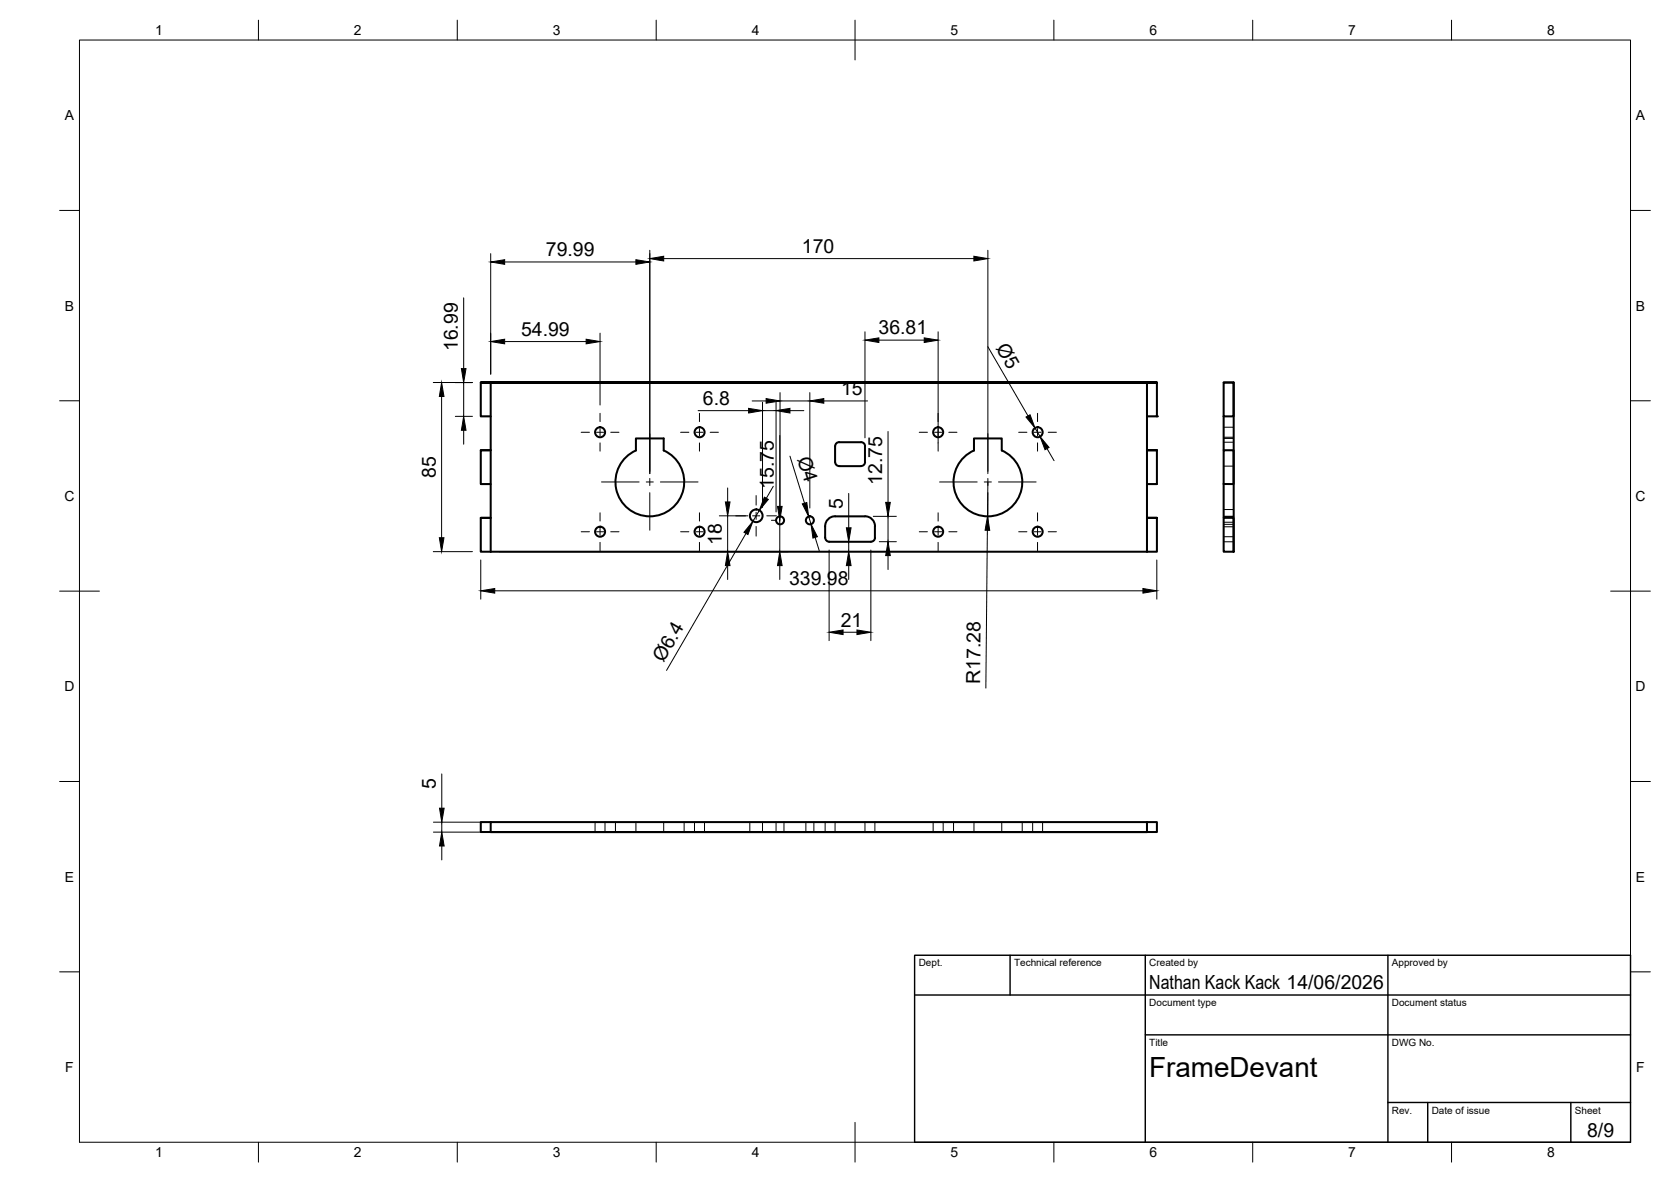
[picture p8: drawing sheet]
<svg xmlns="http://www.w3.org/2000/svg" width="420mm" height="297mm" viewBox="0 0 420 297" stroke-linecap="round" stroke-linejoin="round" font-family="sans-serif">
<!-- layer: Visible -->
<g fill="none" stroke="#000" stroke-width=".51">
<path d="M120.9 96.1h2.5h-2.5v8.5h2.5M123.4 96.1h165zM123.4 96.1v42.5M288.4 96.1v42.5M290.9 96.1h-2.5h2.5v8.5h-2.5M307.7 96.1h2.5v8.5h-2.5zM307.7 96.1h2.5v42.5M120.9 113.1h2.5h-2.5v8.6h2.5M159.9 110.2h7v3a8.6 8.6 0 0 1 3.3 13.2 8.6 8.6 0 0 1-13.6 0 8.6 8.6 0 0 1 3.3-13.2zM210 112.1v4M210 116.1a1.01 1.01 0 0 0 1 1M211 111.1h5.5a1.01 1.01 0 0 1 1 1v4a.97 .97 0 0 1-1 1"/>
<path d="M211 117.1h5.5M211 111.1a1.01 1.01 0 0 0-1 1M244.9 110.2h7v3a8.6 8.6 0 0 1 3.3 13.2 8.6 8.6 0 0 1-13.6 0 8.6 8.6 0 0 1 3.3-13.2zM290.9 113.1h-2.5h2.5v8.6h-2.5M307.7 113.1h2.5v8.6l-2.5-.1zM307.7 104.6v8.5M120.9 130.1h2.5h-2.5v8.5h2.5M123.4 138.6h165M208.4 130.3l1-.5h.6l7.5-.1a2.48 2.48 0 0 1 2.5 2.6v2.8a1.01 1.01 0 0 1-1 1h-10.5a1.04 1.04 0 0 1-1-1v-2.9a2.5 2.5 0 0 1 .9-1.9zM288.4 130.1h2.5zM290.9 130.1v8.5h-2.5M307.7 130.1h2.5v8.5h-2.5z"/>
<path d="M307.7 121.6v8.5M123.4 209.1h165v-2.5h2.5v2.5zM123.4 206.6h-2.5v2.5h2.5v-2.5h165"/>
<circle cx="150.9" cy="108.6" r="1.26"/>
<circle cx="175.9" cy="108.6" r="1.26"/>
<circle cx="235.9" cy="108.6" r="1.26"/>
<circle cx="260.9" cy="108.6" r="1.26"/>
<circle cx="150.9" cy="133.6" r="1.26"/>
<circle cx="175.9" cy="133.6" r="1.26"/>
<circle cx="190.2" cy="129.6" r="1.6"/>
<circle cx="196.1" cy="130.8" r="1.01"/>
<circle cx="203.6" cy="130.8" r="1.01"/>
<circle cx="235.9" cy="133.6" r="1.26"/>
<circle cx="260.9" cy="133.6" r="1.26"/>
</g>
<circle cx="290.9" cy="104.6" r=".25" fill="#000"/>
<!-- layer: Hidden -->
<g fill="none" stroke="#000" stroke-width=".25">
<path d="M120.9 104.6h2.5M120.9 113.1h2.5M288.4 104.6h2.5M288.4 113.1h2.5M307.7 117.1h2.5M307.7 111.1h2.5M307.7 110.2h2.5M307.7 113.2h2.5M307.7 107.4h2.5M307.7 109.9h2.5M120.9 130.1h2.5M120.9 121.6h2.5"/>
<path d="M288.4 130.1h2.5M288.4 121.6h2.5M307.7 136.2h2.5M307.7 129.8h2.5M307.7 131.8h2.5M307.7 128h2.5M307.7 131.2h2.5M307.7 132.4h2.5M307.7 134.9h2.5M120.9 209.1h2.5M149.6 206.6v2.5M152.1 206.6v2.5"/>
<path d="M154.7 206.6v2.5M159.9 206.6v2.5M166.9 206.6v2.5M172 206.6v2.5M174.6 206.6v2.5M177.1 206.6v2.5M188.5 206.6v2.5M191.7 206.6v2.5M195.1 206.6v2.5M197.1 206.6v2.5M202.6 206.6v2.5M204.6 206.6v2.5"/>
<path d="M207.5 206.6v2.5M210 206.6v2.5M217.5 206.6v2.5M220 206.6v2.5M234.6 206.6v2.5M237.2 206.6v2.5M239.8 206.6v2.5M244.9 206.6v2.5M251.9 206.6v2.5M257 206.6v2.5M259.7 206.6v2.5M262.1 206.6v2.5"/>
<path d="M288.4 209.1h2.5"/>
</g>
<!-- layer: BORDER -->
<g fill="none" stroke="#000" stroke-width=".25">
<path d="M20 10.1h390v276.9h-390zM65 5.1v5M115 5.1v5M165 5.1v5M215 5.1v10M265 5.1v5M315 5.1v5M365 5.1v5M15 52.9h5M410 52.9h5M15 100.7h5M410 100.7h5"/>
<path d="M15 148.6h10M405 148.6h10M15 196.4h5M410 196.4h5M15 244.2h5M410 244.2h5M65 287v5M115 287v5M165 287v5M215 282.1v9.9M265 287v5M315 287v5"/>
<path d="M365 287v5"/>
</g>
<!-- layer: TITLEBLOCK -->
<path d="M230 240.1h180v46.9h-180zM230 250h180M254 240.1v9.9M288 240.1v46.9M349 240.1v46.9M288 260.1h122M349 277.1h61M359 277.1v9.9M395 277.1v9.9" fill="none" stroke="#000" stroke-width=".36"/>
<!-- layer: Smart Centers -->
<g fill="none" stroke="#000" stroke-width=".25">
<path d="M146.1 108.6h2.1M150 108.6h1.8M150.9 103.9v2M150.9 107.7v1.8M150.9 111.3v2.1M153.6 108.6h2M163.4 109v9.5M171.1 108.6h2.1M175 108.6h1.8M175.9 103.9v2M175.9 107.7v1.8M175.9 111.3v2.1"/>
<path d="M178.6 108.6h2M231.1 108.6h2.1M235 108.6h1.8M235.9 103.9v2M235.9 107.7v1.8M235.9 111.3v2.1M238.6 108.6h2M248.4 109v9.5M256.1 108.6h2.1M260 108.6h1.8M260.9 103.9v2M260.9 107.7v1.8"/>
<path d="M260.9 111.3v2.1M263.6 108.6h2M146.1 133.6h2.1M150 133.6h1.8M150.9 128.9v2M150.9 132.7v1.8M150.9 136.3v2.1M151.2 121.1h9.5M153.6 133.6h2M162.5 121.1h1.8M163.4 120.2v1.8M163.4 123.8v9.5"/>
<path d="M166.1 121.1h9.4M171.1 133.6h2.1M175 133.6h1.8M175.9 128.9v2M175.9 132.7v1.8M175.9 136.3v2.1M178.6 133.6h2M185 129.6h2.5M189.2 129.6h1.8M190.1 124.5v2.4M190.1 128.7v1.8M190.1 132.3v2.4"/>
<path d="M192.8 129.6h2.4M231.1 133.6h2.1M235 133.6h1.8M235.9 128.9v2M235.9 132.7v1.8M235.9 136.3v2.1M236.2 121.1h9.5M238.6 133.6h2M247.5 121.1h1.8M248.4 120.2v1.8M248.4 123.8v9.5M251.1 121.1h9.4"/>
<path d="M256.1 133.6h2.1M260 133.6h1.8M260.9 128.9v2M260.9 132.7v1.8M260.9 136.3v2.1M263.6 133.6h2"/>
</g>
<!-- layer: FD_Dimensions -->
<g fill="none" stroke="#000" stroke-width=".25">
<path d="M116.6 74.9v17.7M123.4 63.7v30.3M126.9 65.8h33M163.4 62.9v56.1M166.9 65h78M248.4 62.9v56.1M108.9 96.1h9.9M111 99.6v35.5M114.5 96.1h4.3M116.6 96.1v8.5M126.9 85.8h20.5M150.9 83.7v18.1"/>
<path d="M196.1 98.7v30M203.6 98.7v29M217.5 83.4v26.6M221 85.5h11.4M235.9 83.4v27.9M248.4 87.1l10.1 17.4M114.5 104.6h4.3M116.6 108.1v3.5M175.5 103.2h12.7M189.1 100.8h3.5M191.7 101.1v26.4M191.7 103.2h3.4"/>
<path d="M195.1 101.1v27.6M196.1 109.4v17.9M196.1 100.8h7.5M198.6 114.6l3.7 11.9M198.6 103.2h3.5M207.1 100.8h11M223.3 108.4v17.8M260.2 107.6l1.3 2.1M263.3 112.7l1.7 3.1M108.9 138.6h9.9M125.5 138.6h72.7M180.9 129.6h7.1"/>
<path d="M183 122.6v3.5M183 129.6v9M187.6 134l-20 34.5M190.9 128.3l-1.6 2.7M194 130.8h1M194.4 122.2l-1.7 3M196.1 130.8v7.8M203.3 129.8l.6 1.9M205 135.1l1 3.3M208.5 138.2v22.8M213.4 124v8.6M213.4 136.1v2.5"/>
<path d="M219 138.2v22.8M219.6 129.8h5.8M221.1 136.1h4.3M223.3 129.8v6.3M223.3 139.6v3.5M248.3 133.3l-.4 39.6M248.4 121.1l-.1 8.7M120.9 140.7v9.9M124.4 148.5h163M183 142.1v3.5M196.1 142.1v3.5M212 158.9h3.5"/>
<path d="M213.4 142.1v3.5M290.9 140.7v9.9M111.1 194.5v8.6M109 209.1h12.3M109 206.6h12.3M111.1 206.6v2.5M111.1 212.6v3.5"/>
</g>
<g fill="#000" stroke="#000" stroke-width=".25">
<path d="M123.4 65.8l3.5-.5v1.1zM159.9 65.3l3.5 .5-3.5 .6zM163.4 65l3.5-.6v1.2zM244.9 64.4l3.5 .6-3.5 .6zM111 96.1l.6 3.5h-1.1zM116 92.6h1.2l-.6 3.5zM123.4 85.8l3.5-.6v1.2zM147.4 85.2l3.5 .6-3.5 .6zM217.5 85.5l3.5-.6v1.2zM232.4 84.9l3.5 .6-3.5 .6zM116.6 104.6l.6 3.5h-1.2zM188.2 102.6l3.5 .6-3.5 .6z"/>
<path d="M192.6 100.2l3.5 .6-3.5 .5zM195.1 103.2l3.5-.6v1.2zM203.6 100.8l3.5-.6v1.1zM258 104.8l1-.6 1.2 3.4zM261.5 109.7l2.3 2.7-1 .6zM110.5 135.1h1.1l-.6 3.5zM182.4 126.1h1.2l-.6 3.5zM189.3 131l-1.2 3.3-1-.5zM192.2 124.9l1 .6-2.3 2.8zM195.5 127.3h1.2l-.6 3.5zM201.7 126.6l1.2-.3 .4 3.5zM203.9 131.7l1.6 3.2-1.1 .3z"/>
<path d="M212.8 132.6h1.2l-.6 3.5zM223.3 136.1l.6 3.5h-1.2zM222.7 126.2h1.2l-.6 3.6zM248.3 129.8l.6 3.5h-1.2zM120.9 148.5l3.5-.6v1.2zM183 138.6l.6 3.5h-1.2zM196.1 138.6l.6 3.5h-1.2zM208.5 158.9l3.5-.6v1.2zM213.4 138.6l.6 3.5h-1.2zM215.5 158.3l3.5 .6-3.5 .6zM287.4 147.9l3.5 .6-3.5 .6zM111.1 209.1l.6 3.5h-1.2z"/>
<path d="M110.5 203.1h1.2l-.6 3.5z"/>
</g>
<text font-size="7" x="289" y="270.6">FrameDevant</text>
<g font-size="4.9">
<text x="137.3" y="64.4">79.99</text>
<text x="201.7" y="63.5">170</text>
<text x="115.1" y="88.3" transform="rotate(-90 115.1 88.3)">16.99</text>
<text x="131" y="84.4">54.99</text>
<text x="220.9" y="84">36.81</text>
<text x="250.3" y="87.4" transform="rotate(60 250.3 87.4)">Ø5</text>
<text x="176.7" y="101.7">6.8</text>
<text x="211.5" y="99.3">15</text>
<text x="200.4" y="115.3" transform="rotate(73 200.4 115.3)">Ø4</text>
<text x="109.6" y="120.1" transform="rotate(-90 109.6 120.1)">85</text>
<text x="194.6" y="122.9" transform="rotate(-90 194.6 122.9)">15.75</text>
<text x="221.8" y="121.9" transform="rotate(-90 221.8 121.9)">12.75</text>
<text x="211.9" y="127.9" transform="rotate(-90 211.9 127.9)">5</text>
<text x="181.5" y="137" transform="rotate(-90 181.5 137)">18</text>
<text x="198.4" y="147">339.98</text>
<text x="211.4" y="157.5">21</text>
<text x="166.9" y="166.7" transform="rotate(-60 166.9 166.7)">Ø6.4</text>
<text x="246.4" y="171.9" transform="rotate(-89 246.4 171.9)">R17.28</text>
<text x="109.6" y="198.4" transform="rotate(-90 109.6 198.4)">5</text>
<text x="289" y="248.5">Nathan Kack Kack 14/06/2026</text>
<text x="399.1" y="285.7">8/9</text>
</g>
<g font-size="3.5">
<text x="39" y="8.8">1</text>
<text x="89" y="8.8">2</text>
<text x="139" y="8.8">3</text>
<text x="189" y="8.8">4</text>
<text x="239" y="8.8">5</text>
<text x="289" y="8.8">6</text>
<text x="339" y="8.8">7</text>
<text x="389" y="8.8">8</text>
<text x="16.3" y="30.2">A</text>
<text x="411.3" y="30.2">A</text>
<text x="16.3" y="78">B</text>
<text x="411.3" y="78">B</text>
<text x="16.2" y="125.9">C</text>
<text x="411.2" y="125.9">C</text>
<text x="16.2" y="173.7">D</text>
<text x="411.2" y="173.7">D</text>
<text x="16.3" y="221.6">E</text>
<text x="411.3" y="221.6">E</text>
<text x="16.4" y="269.4">F</text>
<text x="411.4" y="269.4">F</text>
<text x="39" y="290.8">1</text>
<text x="89" y="290.8">2</text>
<text x="139" y="290.8">3</text>
<text x="189" y="290.8">4</text>
<text x="239" y="290.8">5</text>
<text x="289" y="290.8">6</text>
<text x="339" y="290.8">7</text>
<text x="389" y="290.8">8</text>
</g>
<g font-size="2.5">
<text x="231" y="242.9">Dept.</text>
<text x="255" y="242.9">Technical reference</text>
<text x="289" y="242.9">Created by</text>
<text x="350" y="242.9">Approved by</text>
<text x="289" y="252.8">Document type</text>
<text x="350" y="252.8">Document status</text>
<text x="289" y="262.9">Title</text>
<text x="350" y="262.9">DWG No.</text>
<text x="350" y="279.9">Rev.</text>
<text x="360" y="279.9">Date of issue</text>
<text x="396" y="279.9">Sheet</text>
</g>
</svg>
